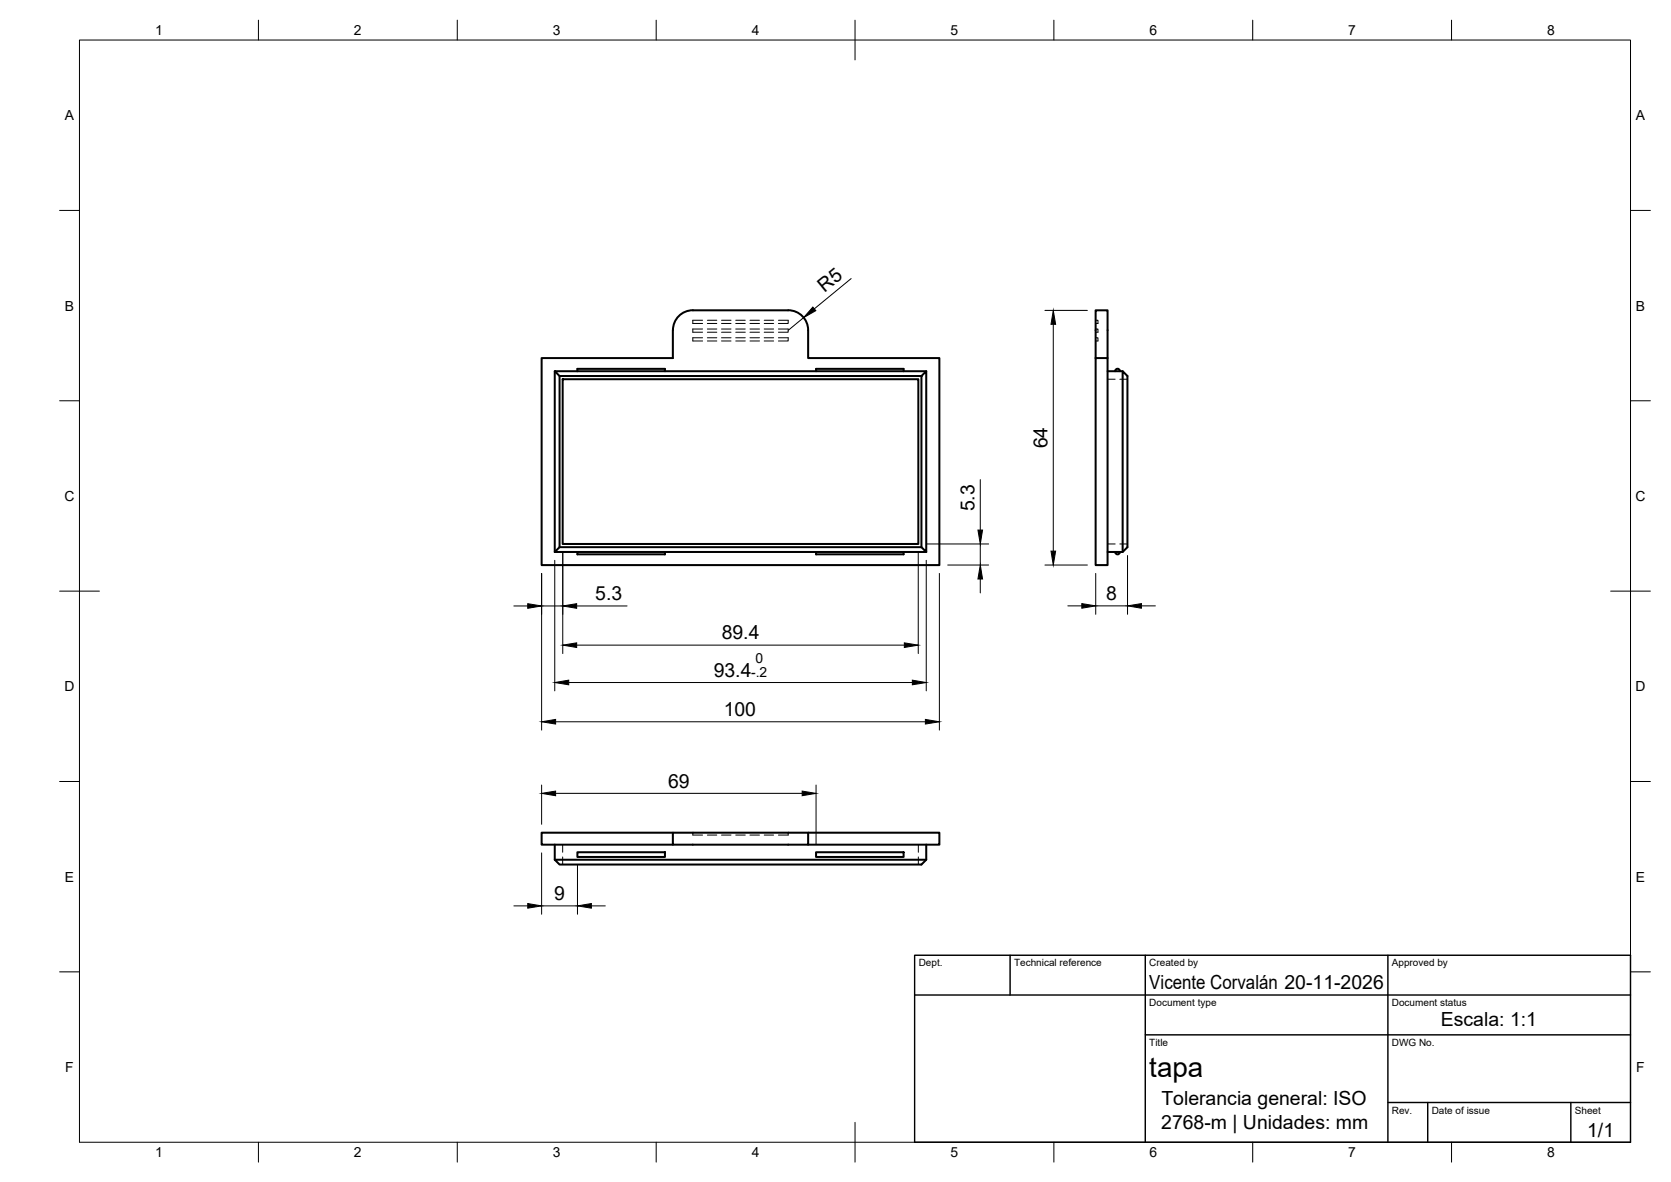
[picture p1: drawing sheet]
<svg xmlns="http://www.w3.org/2000/svg" width="420mm" height="297mm" viewBox="0 0 420 297" stroke-linecap="round" stroke-linejoin="round" font-family="sans-serif">
<!-- layer: Hidden -->
<g fill="none" stroke="#000" stroke-width=".25">
<path d="M176.7 84.9h-2.5v.8h2.5M176.7 80.5h-2.5v.8h2.5M176.7 82.7h-2.5v.8h2.5M177.9 85.7h2.3M177.9 84.9h2.3M177.9 83.5h2.3M177.9 82.7h2.3M177.9 81.3h2.3M177.9 80.5h2.3M181.4 85.7h2.4M181.4 84.9h2.4M181.4 83.5h2.4"/>
<path d="M181.4 82.7h2.4M181.4 81.3h2.4M181.4 80.5h2.4M185 85.7h2.4M185 84.9h2.4M185 83.5h2.4M185 82.7h2.4M185 81.3h2.4M185 80.5h2.4M188.6 85.7h2.4M188.6 84.9h2.4M188.6 83.5h2.4"/>
<path d="M188.6 82.7h2.4M188.6 81.3h2.4M188.6 80.5h2.4M192.2 85.7h2.3M192.2 84.9h2.3M192.2 83.5h2.3M192.2 82.7h2.3M192.2 81.3h2.3M192.2 80.5h2.3M195.7 84.9h2.5v.8h-2.5M195.7 82.7h2.5v.8h-2.5M195.7 80.5h2.5v.8h-2.5"/>
<path d="M275.5 84.9h.6v.8h-.6M275.5 82.7h.6v.8h-.6M275.5 80.5h.6v.8h-.6M278.5 95.3h1.9M281.6 95.3h1.9M278.5 136.7h1.9M281.6 136.7h1.9M141.5 212.3v1.9M141.5 215.4v1.9M174.2 209.3v.6h2.5M177.9 209.9h2.3M181.4 209.9h2.4"/>
<path d="M185 209.9h2.4M188.6 209.9h2.4M192.2 209.9h2.3M198.2 209.3v.6h-2.5M230.9 212.3v1.9M230.9 215.4v1.9"/>
</g>
<!-- layer: Visible -->
<g fill="none" stroke="#000" stroke-width=".51">
<path d="M174.2 78h24M174.2 78a5 5 0 0 0-5 5M198.2 78a5 5 0 0 1 5 5v7h33v52h-100v-52h33v-7M139.5 93.3v45.4M140.7 94.5v43M141.5 95.3h89.4v41.4h-89.4zM145.2 93.3v-.6h22v.6M205.2 93.3v-.6h22v.6M232.9 93.3v45.4l-1.2-1.2v-43zM232.9 93.3h-93.4l1.2 1.2h91M275.5 90v52h3v-52h-3v-12h3v12M278.5 93.3h3.8"/>
<path d="M280.4 93.3a.6 .6 0 0 1 .6-.6 .6 .6 0 0 1 .6 .6M139.5 138.7h93.4M145.2 138.7v.6h22v-.6M205.2 138.7v.6h22v-.6M231.7 137.5h-91l-1.2 1.2M278.5 138.7h3.8l1.2-1.2v-43l-1.2-1.2v45.4M280.4 138.7a.6 .6 0 0 0 .6 .6 .6 .6 0 0 0 .6-.6M139.5 212.3v3.8M145.2 214.2h22v1.2h-22zM169.2 209.3h34v3h-34zM169.2 209.3h-33v3h33M203.2 209.3h33v3h-33"/>
<path d="M205.2 214.2h22v1.2h-22zM232.9 212.3v3.8l-1.2 1.2h-91l-1.2-1.2h93.4"/>
</g>
<!-- layer: BORDER -->
<g fill="none" stroke="#000" stroke-width=".25">
<path d="M20 10.1h390v276.9h-390zM65 5.1v5M115 5.1v5M165 5.1v5M215 5.1v10M265 5.1v5M315 5.1v5M365 5.1v5M15 52.9h5M410 52.9h5M15 100.7h5M410 100.7h5"/>
<path d="M15 148.6h10M405 148.6h10M15 196.4h5M410 196.4h5M15 244.2h5M410 244.2h5M65 287v5M115 287v5M165 287v5M215 282.1v9.9M265 287v5M315 287v5"/>
<path d="M365 287v5"/>
</g>
<!-- layer: TITLEBLOCK -->
<path d="M230 240.1h180v46.9h-180zM230 250h180M254 240.1v9.9M288 240.1v46.9M349 240.1v46.9M288 260.1h122M349 277.1h61M359 277.1v9.9M395 277.1v9.9" fill="none" stroke="#000" stroke-width=".36"/>
<!-- layer: FD_Dimensions -->
<g fill="none" stroke="#000" stroke-width=".25">
<path d="M202.1 79.8l-3.9 3.2M214 70l-9.2 7.6M262.7 78h10.7M264.8 81.5v57M141.5 138.8v25.4M230.9 138.8v25.4M233 136.7h15.6M246.5 120.5v12.7M246.5 136.7v5.3M283.5 139.6v14.8M129.2 152.3h3.5M136.2 144.1v39.4"/>
<path d="M136.2 152.3h5.3M139.5 140.8v32.8M145 152.3h12.7M232.9 140.8v32.8M236.2 144.1v39.4M238.3 142h10.3M246.5 145.5v3.5M262.7 142h10.7M268.5 152.3h3.5M275.5 144.1v10.3M275.5 152.3h8M287 152.3h3.5"/>
<path d="M143 171.5h86.4M145 162.1h82.4M136.2 197.3v9.8M139.7 181.4h93M139.7 199.4h62M205.2 197.3v14.8M136.2 214.3v15.5M145.2 217.5v12.3M129.2 227.7h3.5M136.2 227.7h9M148.7 227.7h3.5"/>
</g>
<g fill="#000" stroke="#000" stroke-width=".25">
<path d="M204.4 77.2l.7 .9-3 1.7zM264.8 78l.6 3.5h-1.1zM245.9 133.2h1.2l-.6 3.5zM264.3 138.5h1.1l-.6 3.5zM132.7 151.7l3.5 .6-3.5 .6zM141.5 152.3l3.5-.6v1.2zM246.5 142l.6 3.5h-1.2zM272 151.7l3.5 .6-3.5 .6zM283.5 152.3l3.5-.6v1.2zM139.5 171.5l3.5-.6v1.2zM141.5 162.1l3.5-.5v1.1zM227.4 161.6l3.5 .5-3.5 .6z"/>
<path d="M229.4 170.9l3.5 .6-3.5 .6zM136.2 181.4l3.5-.6v1.2zM136.2 199.4l3.5-.6v1.2zM201.7 198.8l3.5 .6-3.5 .6zM232.7 180.8l3.5 .6-3.5 .6zM132.7 227.1l3.5 .6-3.5 .5zM145.2 227.7l3.5-.6v1.1z"/>
</g>
<text font-size="7" x="289" y="270.6">tapa</text>
<g font-size="4.9">
<text x="207.3" y="73.6" transform="rotate(-39 207.3 73.6)">R5</text>
<text x="263.4" y="112.7" transform="rotate(-90 263.4 112.7)">64</text>
<text x="245" y="128.5" transform="rotate(-90 245 128.5)">5.3</text>
<text x="149.7" y="150.8">5.3</text>
<text x="278.2" y="150.8">8</text>
<text x="181.5" y="160.7">89.4</text>
<text x="179.5" y="170.1">93.4</text>
<text x="182" y="179.9">100</text>
<text x="168" y="197.9">69</text>
<text x="139.3" y="226.2">9</text>
<text x="289" y="248.5">Vicente Corvalán 20-11-2026</text>
<text x="362.3" y="257.8">Escala: 1:1</text>
<text x="292" y="277.8">Tolerancia general: ISO</text>
<text x="292" y="283.7">2768-m | Unidades: mm</text>
<text x="399.1" y="285.7">1/1</text>
</g>
<g font-size="3.5">
<text x="39" y="8.8">1</text>
<text x="89" y="8.8">2</text>
<text x="139" y="8.8">3</text>
<text x="189" y="8.8">4</text>
<text x="239" y="8.8">5</text>
<text x="289" y="8.8">6</text>
<text x="339" y="8.8">7</text>
<text x="389" y="8.8">8</text>
<text x="16.3" y="30.2">A</text>
<text x="411.3" y="30.2">A</text>
<text x="16.3" y="78">B</text>
<text x="411.3" y="78">B</text>
<text x="16.2" y="125.9">C</text>
<text x="411.2" y="125.9">C</text>
<text x="189.9" y="166.7">0</text>
<text x="16.2" y="173.7">D</text>
<text x="188.8" y="170.1">-.2</text>
<text x="411.2" y="173.7">D</text>
<text x="16.3" y="221.6">E</text>
<text x="411.3" y="221.6">E</text>
<text x="16.4" y="269.4">F</text>
<text x="411.4" y="269.4">F</text>
<text x="39" y="290.8">1</text>
<text x="89" y="290.8">2</text>
<text x="139" y="290.8">3</text>
<text x="189" y="290.8">4</text>
<text x="239" y="290.8">5</text>
<text x="289" y="290.8">6</text>
<text x="339" y="290.8">7</text>
<text x="389" y="290.8">8</text>
</g>
<g font-size="2.5">
<text x="231" y="242.9">Dept.</text>
<text x="255" y="242.9">Technical reference</text>
<text x="289" y="242.9">Created by</text>
<text x="350" y="242.9">Approved by</text>
<text x="289" y="252.8">Document type</text>
<text x="350" y="252.8">Document status</text>
<text x="289" y="262.9">Title</text>
<text x="350" y="262.9">DWG No.</text>
<text x="350" y="279.9">Rev.</text>
<text x="360" y="279.9">Date of issue</text>
<text x="396" y="279.9">Sheet</text>
</g>
</svg>
